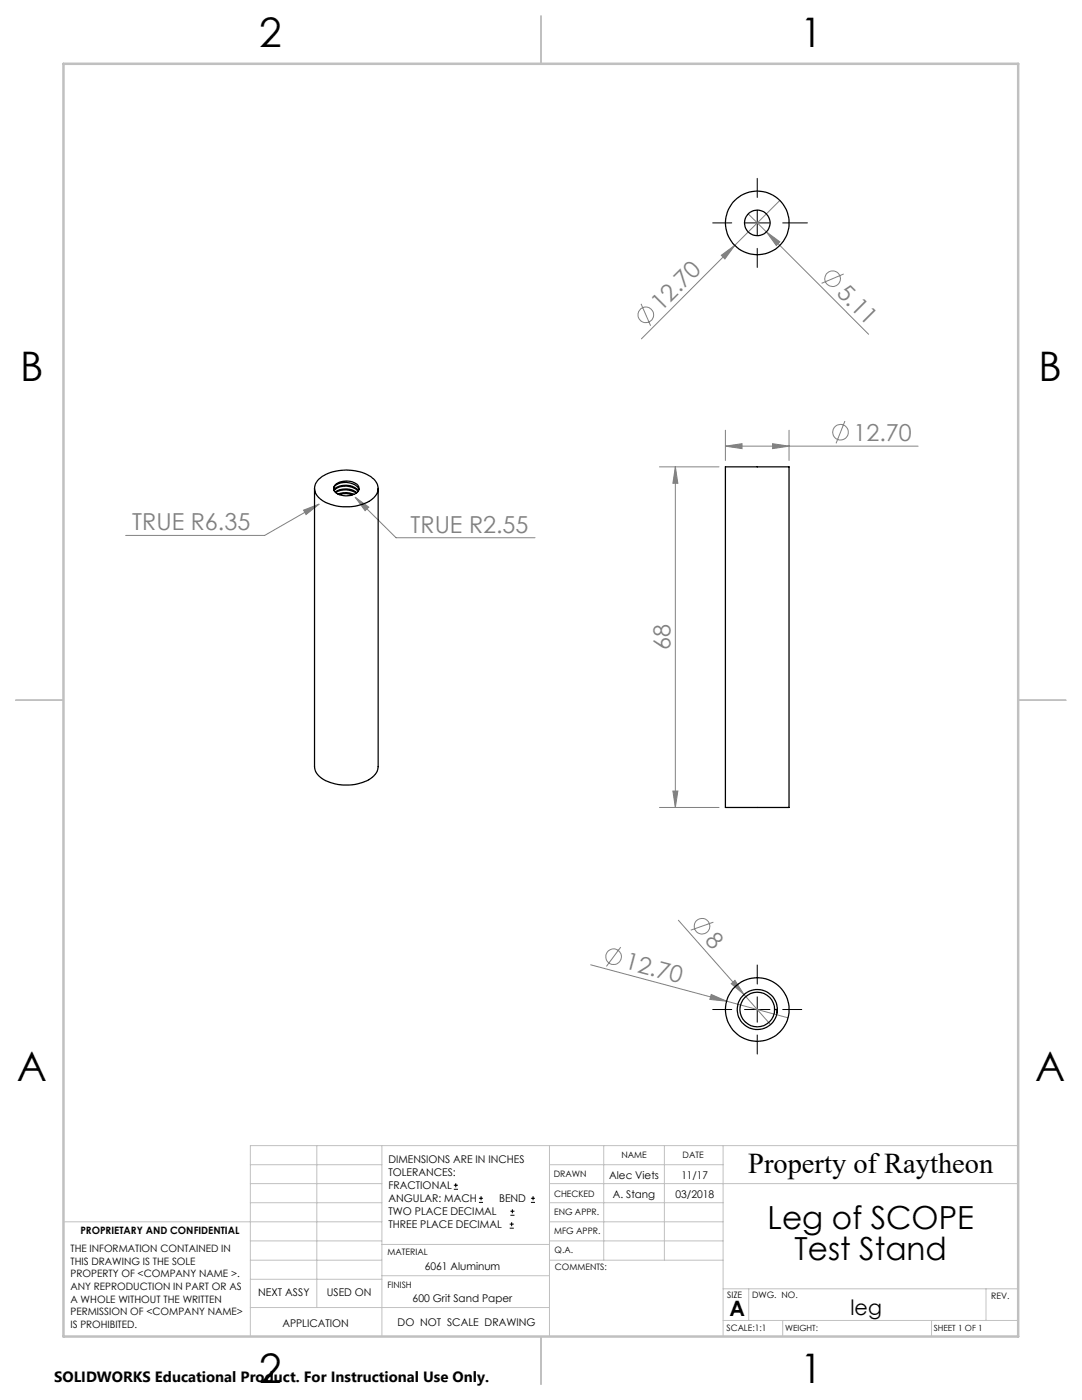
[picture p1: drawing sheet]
<svg xmlns="http://www.w3.org/2000/svg" width="216mm" height="279mm" viewBox="0 0 216 279" stroke-linecap="round" stroke-linejoin="round" font-family="sans-serif">
<g fill="none" stroke="#808080" stroke-width=".2">
<path d="M143.9 50.9l2.7-1.9-2 2.7zM146.6 49l-18.6 18.6M149.3 42.7l3.6 3.6M152.9 46.3l2.7 2-.7 .7zM152.9 46.3l20.4 20.4M155.6 40l-9 9M168.3 54.7l-4.4 1.9M127.9 60.6l1.9 4.4M70.9 99.2l2.7 2-.8 .7zM70.9 99.2l8.1 8.1h27.8M131.6 93.2h11.9M134.8 93.2l.5 3.2h-1z"/>
<path d="M134.8 93.2v67.9M144.7 89l3.4-.5v1zM144.7 85.9v6M144.7 89h38.5M154.2 88.5l3.2 .5-3.2 .5zM157.4 85.9v6M168.6 84l-1.8 4.5M60.6 101.8l3.1-1.2-2.6 2.1zM63.7 100.6l-10.9 6.3h-27.7M134.3 157.9h1l-.5 3.2zM131.6 161.1h11.9M117.9 192.5l27.1 7.3"/>
<path d="M123.9 189l-2.9 3.9M135.4 183.7l18.3 20.8M141.9 198.5l3.1 1.3-3.4-.3zM142.3 184l-4.5 1.6M145 199.8l12.2 3.3M145.9 196.3l.7-.6 1.8 2.8z"/>
<circle cx="166.1" cy="55.6" r="1.56"/>
<circle cx="128.9" cy="62.8" r="1.55"/>
<circle cx="167.7" cy="86.3" r="1.56"/>
<circle cx="122.4" cy="190.9" r="1.56"/>
<circle cx="140.1" cy="184.8" r="1.56"/>
</g>
<g fill="none" stroke="#000" stroke-width=".2">
<path d="M151.1 35.6v3.8M142.2 44.5h3.8M148.6 44.5h5M151.1 41.9v5.1M151.1 49.6v3.8M156.2 44.5h4.9M151.1 192.6v3.8M151.1 198.9v5.1M142.2 201.5h3.8M148.6 201.5h5M151.1 206.6v3.8M156.2 201.5h3.8"/>
<path d="M90.6 237.3h.8M90.6 236.5h.8M90.9 236.1v.9M95.6 240h.8M95.6 239.1h.8M96 238.7v.8M105.9 240h.9M105.9 239.1h.9M106.4 238.7v.8M101.7 245.1h.8M101.7 244.3h.8M101.8 242.5h.9"/>
<path d="M101.8 241.7h.9M102.1 243.9v.8M102.2 241.3v.8"/>
</g>
<g fill="none" stroke="#c0c0c0" stroke-width=".2">
<path d="M50 232.4h26.2M50 236.2h26.2M63.2 228.6v32.3M76.2 228.6v38.1M109.6 228.6v38.1M109.6 232.4h34.7M109.6 236.2h93.6M120.5 228.6v22.9M132.6 228.6v22.9M144.3 228.6v38.1M203.2 228.6h-153.2v38.1M12.7 243.8h63.5"/>
<path d="M50 251.5h26.2M50 240h26.2M50 247.7h26.2M50 255.3h26.2M76.2 254.6h33.4M76.2 248.4h33.4M109.6 251.5h34.7M109.6 243.8h34.7M109.6 240h34.7M109.6 247.7h34.7M144.3 257.2h58.9M149.4 257.2v6.3"/>
<path d="M196.7 257.2v6.3M50 260.9h59.6M144.3 263.5h58.9M156.2 263.5v3.2M185.9 263.5v3.2"/>
</g>
<path d="M108 3.2v9.5M3.1 139.7h9.6M203.2 139.7h9.5M108 266.7v9.6" fill="none" stroke="#c0c0c0" stroke-width=".25"/>
<path d="M12.7 12.7h190.5v254h-190.5z" fill="none" stroke="#c0c0c0" stroke-width=".5"/>
<g fill="#808080">
<path d="M145.9 196.3l.7-.6 1.8 2.8z"/>
<path d="M141.9 198.5l3.1 1.3-3.4-.3z"/>
<path d="M143.9 50.9l2.7-1.9-2 2.7z"/>
<path d="M152.9 46.3l2.7 2-.7 .7z"/>
<path d="M154.2 88.5l3.2 .5-3.2 .5zM144.7 89l3.4-.5v1z"/>
<path d="M60.6 101.8l.5 .9 2.6-2.1zM70.9 99.2l1.9 2.7 .8-.7z"/>
<path d="M134.8 93.2l.5 3.2h-1zM134.3 157.9h1l-.5 3.2z"/>
</g>
<g fill="none" stroke="#000" stroke-width=".25">
<path d="M62.8 97.5v55.5a3.9 3.9 0 0 0 3.1 3.2 9.1 9.1 0 0 0 8.7-1.4l.6-.8 .3-1v-55.5M63.6 95.6a9.2 9.2 0 0 1 11 0 2.56 2.56 0 0 1-.6 4.2 9.6 9.6 0 0 1-10.1-.2 2.49 2.49 0 0 1-.3-4zM66.6 97.5a2.25 2.25 0 0 1 2.5-1.2 2.46 2.46 0 0 1 2.5 1.4M66.6 97.8a2.48 2.48 0 0 1 2.5-1 2.92 2.92 0 0 1 2.4 1.2M66.7 97.9a3.4 3.4 0 0 1 4.7 .2M66.9 96.8a3.4 3.4 0 0 1 4.6 .2 1.3 1.3 0 0 1-1.2 1.8 3.3 3.3 0 0 1-3.7-1v-.6zM66.9 98.2a3.7 3.7 0 0 1 4.3 .1M67 98.3a3.7 3.7 0 0 1 4.1 .1M67.5 98.6a3.9 3.9 0 0 1 3.1 .1M67.7 98.7a3.9 3.9 0 0 1 2.6 0M144.7 93.2h12.7v67.9h-12.7zM154.6 201.5h.5"/>
<path d="M155.1 201.5l-.1 .6"/>
<circle cx="151.1" cy="44.5" r="6.3"/>
<circle cx="151.1" cy="44.5" r="2.56"/>
<circle cx="151.1" cy="201.5" r="3.5"/>
<circle cx="151.1" cy="201.5" r="6.3"/>
<circle cx="151.1" cy="201.5" r="4"/>
</g>
<g font-size="8.1">
<text x="51.7" y="9.3">2</text>
<text x="159.7" y="9.3">1</text>
<text x="4" y="76">B</text>
<text x="207.2" y="76">B</text>
<text x="3.3" y="215.7">A</text>
<text x="206.5" y="215.7">A</text>
<text x="51.7" y="276">2</text>
<text x="159.7" y="276">1</text>
</g>
<g font-size="6.3">
<text x="153.2" y="245.4">Leg of SCOPE</text>
<text x="158.5" y="251.4">Test Stand</text>
</g>
<text font-size="5.7" x="149.3" y="234.1">Property of Raytheon</text>
<g font-size="4.7" fill="#808080">
<text x="166.8" y="58.6" transform="rotate(45 166.8 58.6)">5.11</text>
<text x="131.9" y="62.2" transform="rotate(-45 131.9 62.2)">12.70</text>
<text x="170.3" y="88">12.70</text>
<text x="26.4" y="105.8">TRUE R6.35</text>
<text x="81.9" y="106.3">TRUE R2.55</text>
<text x="133.8" y="129.7" transform="rotate(-90 133.8 129.7)">68</text>
<text x="140.5" y="187.9" transform="rotate(49 140.5 187.9)">8</text>
<text x="124.5" y="193.2" transform="rotate(15 124.5 193.2)">12.70</text>
</g>
<g font-size="4.2">
<text x="145.6" y="262.7">A</text>
<text x="169.7" y="262.4">leg</text>
</g>
<text font-size="3" x="10.8" y="275.7">SOLIDWORKS Educational Product. For Instructional Use Only.</text>
<g font-size="2.1">
<text x="77.5" y="232.2">DIMENSIONS ARE IN INCHES</text>
<text x="77.5" y="234.7">TOLERANCES:</text>
<text x="77.5" y="237.3">FRACTIONAL</text>
<text x="77.5" y="239.9">ANGULAR: MACH</text>
<text x="99.6" y="239.9">BEND</text>
<text x="121.5" y="235.2">Alec Viets</text>
<text x="122.3" y="239">A. Stang</text>
<text x="134.8" y="239">03/2018</text>
<text x="136" y="235.2">11/17</text>
<text x="77.5" y="242.5">TWO PLACE DECIMAL</text>
<text x="77.5" y="245.1">THREE PLACE DECIMAL</text>
<text x="84.7" y="253.4">6061 Aluminum</text>
<text x="51.5" y="258.7">NEXT ASSY</text>
<text x="65.2" y="258.6">USED ON</text>
<text x="82.3" y="259.8">600 Grit Sand Paper</text>
<text x="56.3" y="264.8">APPLICATION</text>
<text x="79.3" y="264.6">DO NOT SCALE DRAWING</text>
</g>
<g font-size="2">
<text x="14.1" y="249.9">THE INFORMATION CONTAINED IN</text>
<text x="16" y="246.3">PROPRIETARY AND CONFIDENTIAL</text>
<text x="14.1" y="252.4">THIS DRAWING IS THE SOLE</text>
<text x="14.1" y="254.9">PROPERTY OF &lt;COMPANY NAME &gt;.</text>
<text x="14.1" y="257.4">ANY REPRODUCTION IN PART OR AS</text>
<text x="14.1" y="260">A WHOLE WITHOUT THE WRITTEN</text>
<text x="14.1" y="262.5">PERMISSION OF &lt;COMPANY NAME&gt;</text>
<text x="14.1" y="265">IS PROHIBITED.</text>
</g>
<g font-size="1.8">
<text x="124" y="231.1">NAME</text>
<text x="136.2" y="231.1">DATE</text>
<text x="110.5" y="234.8">DRAWN</text>
<text x="110.5" y="238.9">CHECKED</text>
<text x="110.6" y="242.5">ENG APPR.</text>
<text x="77.3" y="250.5">MATERIAL</text>
<text x="110.6" y="246.3">MFG APPR.</text>
<text x="110.7" y="250">Q.A.</text>
<text x="77.3" y="257">FINISH</text>
<text x="110.7" y="253.5">COMMENTS:</text>
<text x="145.1" y="259">SIZE</text>
<text x="150.1" y="259.1">DWG. NO.</text>
<text x="197.8" y="259.2">REV.</text>
<text x="145" y="265.7">SCALE:1:1</text>
</g>
<g font-size="1.7">
<text x="156.7" y="265.7">WEIGHT:</text>
<text x="186.3" y="265.7">SHEET 1 OF 1</text>
</g>
</svg>
